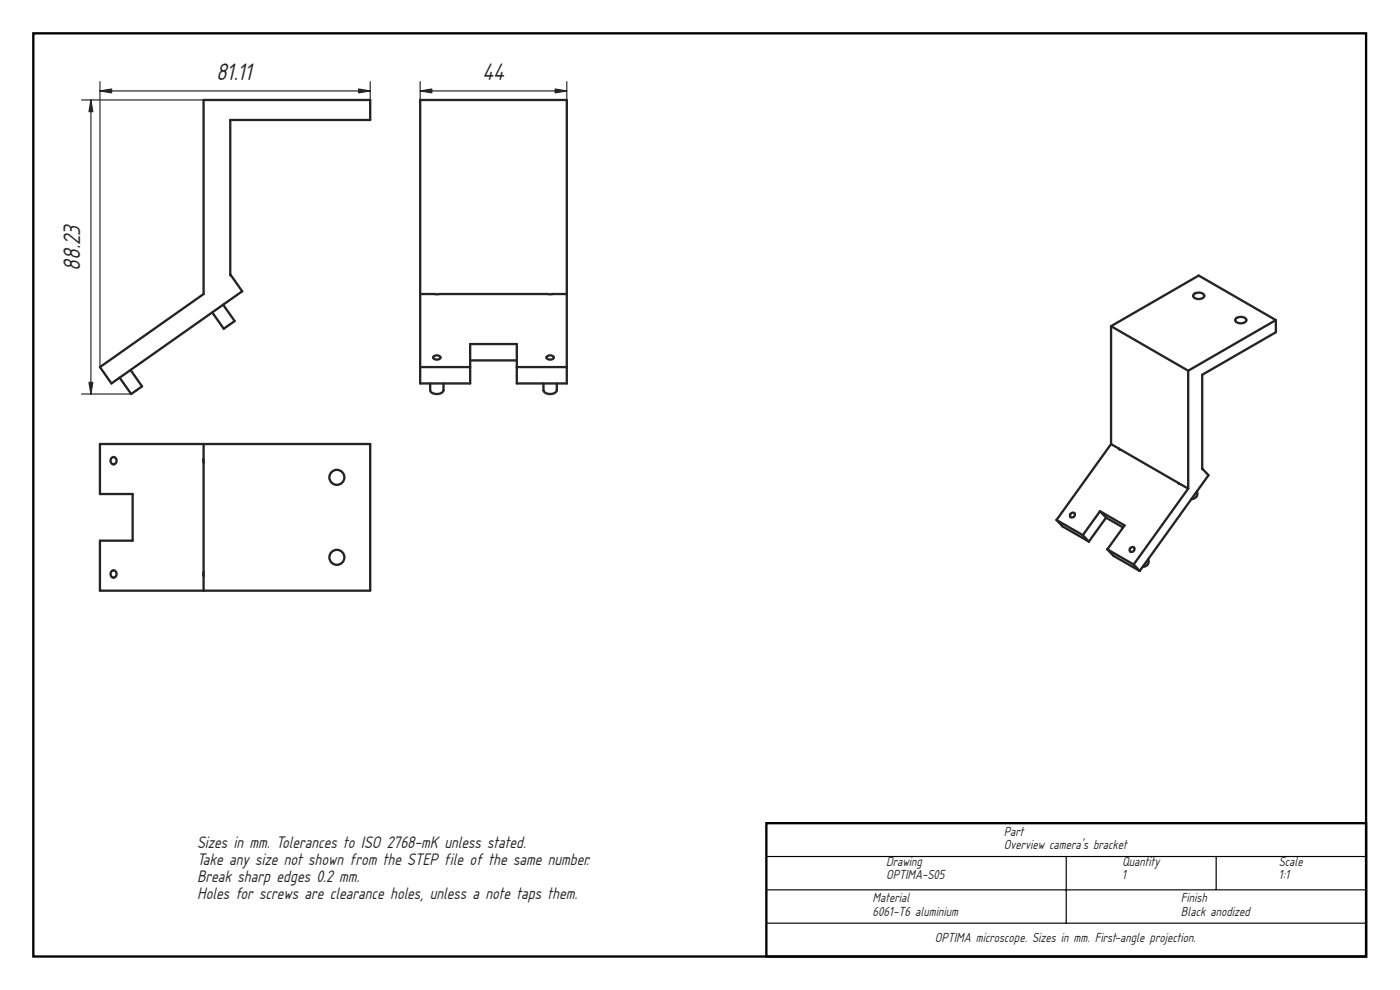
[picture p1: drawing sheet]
<svg xmlns="http://www.w3.org/2000/svg" width="420mm" height="297mm" viewBox="0 0 420 297" stroke-linecap="round" stroke-linejoin="round" font-family="sans-serif">
<path d="M0 0h420v297h-420zM0 0v297h420v-297z" fill="#000"/>
<path d="M10 10h400v277h-400zM230 247h180v40h-180z" fill="none" stroke="#000" stroke-width=".7" stroke-linecap="butt"/>
<path d="M230 257h180M320 257v20M365 257v10M230 267h180M230 277h180" fill="none" stroke="#000" stroke-width=".35"/>
<g fill="#fff">
<path d="M61.1 30h50v6h-42v46.6l.1-.1 3.5 4.9-5.7 4 3.4 4.9-3.2 2.3-3.5-4.9-24.5 17.3 3.4 4.9-3.2 2.3-3.5-4.9-2.4 1.7-3.5-4.9 31.1-21.9z" fill-rule="evenodd"/>
<path d="M61.1 30h50v6h-42v46.6l.1-.1 3.5 4.9-39.2 27.6-3.5-4.9 31.1-21.9z" fill-rule="evenodd"/>
<path d="M35.9 113.3l3.3-2.3 3.4 4.9-3.2 2.3z" fill-rule="evenodd"/>
<path d="M63.7 93.7l3.3-2.3 3.4 4.9-3.2 2.3z" fill-rule="evenodd"/>
</g>
<path d="M61.1 30h50v6h-42v46.6l.1-.1 3.5 4.9-39.2 27.6-3.5-4.9 31.1-21.9zM67 91.4l3.4 4.9-3.2 2.3-3.5-4.9M39.2 111l3.4 4.9-3.2 2.3-3.5-4.9" fill="none" stroke="#212529" stroke-width=".7"/>
<path d="M24.5 30h86.6M27.3 30v88.2M30 27.3h81.1M30 24.5v85.6M111.1 24.5v11.5M24.5 118.2h14.9" fill="none" stroke="#212529" stroke-width=".35"/>
<g fill="#212529" stroke="#212529" stroke-width=".35">
<path d="M107.6 26.7l3.5 .6-3.5 .6z"/>
<path d="M30 27.3l3.5-.6v1.2z"/>
<path d="M26.7 114.7h1.2l-.6 3.5z"/>
<path d="M27.3 30l.6 3.5h-1.2z"/>
</g>
<g fill="#fff">
<path d="M30 133.2h81.1v44h-81.1v-15h9.8v-14h-9.8z" fill-rule="evenodd"/>
<path d="M61.1 133.2h50v44h-50z" fill-rule="evenodd"/>
<path d="M30 133.2h31.1v44h-31.1v-15h9.8v-14h-9.8z" fill-rule="evenodd"/>
<path d="M61.1 171.7v1.1z" fill-rule="evenodd"/>
<path d="M61.1 137.7v1.1z" fill-rule="evenodd"/>
<path d="M33.5 171.4l.6-.3a1.12 1.12 0 0 0-.9 1.1 1.12 1.12 0 0 0 .9 1.1 1.14 1.14 0 0 1-.6-1.9z" fill-rule="evenodd"/>
<path d="M33.5 137.4l.6-.3a1.12 1.12 0 0 0-.9 1.1 1.12 1.12 0 0 0 .9 1.1 1.14 1.14 0 0 1-.6-1.9z" fill-rule="evenodd"/>
<circle cx="101.1" cy="143.2" r="2.25"/>
<circle cx="101.1" cy="167.2" r="2.25"/>
</g>
<g fill="none" stroke="#212529" stroke-width=".7">
<path d="M30 133.2h81.1v44h-81.1v-15h9.8v-14h-9.8zM33.5 137.4a1.04 1.04 0 0 1 1.5 .4 1.04 1.04 0 0 1-.6 1.4 1.05 1.05 0 0 1-1.2-.5 1.05 1.05 0 0 1 .3-1.3zM61.1 137.7v1.1M61.1 133.2v44M33.5 171.4a1.04 1.04 0 0 1 1.5 .4 1.04 1.04 0 0 1-.6 1.4 1.05 1.05 0 0 1-1.2-.5 1.05 1.05 0 0 1 .3-1.3zM61.1 171.7v1.1"/>
<circle cx="101.1" cy="143.2" r="2.25"/>
<circle cx="101.1" cy="167.2" r="2.25"/>
</g>
<g fill="#fff">
<path d="M126.1 30h44v85h-3v2.1a2.31 2.31 0 0 1-4 0v-2.1h-8v-6.9h-14v6.9h-8v2.1a2.31 2.31 0 0 1-4 0v-2.1h-3z" fill-rule="evenodd"/>
<path d="M126.1 30h44v58.2h-44z" fill-rule="evenodd"/>
<path d="M126.1 88.2h44v21.9h-15v-6.9h-14v6.9h-15z" fill-rule="evenodd"/>
<path d="M126.1 110.1h15v4.9h-15z" fill-rule="evenodd"/>
<path d="M155.1 110.1h15v4.9h-15z" fill-rule="evenodd"/>
<path d="M141.1 103.2h14v4.9h-14z" fill-rule="evenodd"/>
<path d="M163.1 115h4v2.1a2.31 2.31 0 0 1-4 0z" fill-rule="evenodd"/>
<path d="M129.1 115h4v2.1a2.31 2.31 0 0 1-4 0z" fill-rule="evenodd"/>
<path d="M164 107.3a1.27 1.27 0 0 0 2.2 0 1.27 1.27 0 0 1-2.2 0z" fill-rule="evenodd"/>
<path d="M130 107.3a1.27 1.27 0 0 0 2.2 0 1.27 1.27 0 0 1-2.2 0z" fill-rule="evenodd"/>
</g>
<path d="M126.1 30h44v85h-15v-11.8h-14v11.8h-15zM126.1 88.2h44M126.1 110.1h15M129.1 115v2.1a2.31 2.31 0 0 0 4 0v-2.1M130.1 107l1-.4a.79 .79 0 0 1 1 .9l-1 .4a.79 .79 0 0 1-1-.9zM141.1 108.1h14M155.1 110.1h15M163.1 115v2.1a2.31 2.31 0 0 0 4 0v-2.1M164.1 107l1-.4a.79 .79 0 0 1 1 .9l-1 .4a.79 .79 0 0 1-1-.9z" fill="none" stroke="#212529" stroke-width=".7"/>
<path d="M126.1 27.3h44M126.1 24.5v90.5M170.1 24.5v63.7" fill="none" stroke="#212529" stroke-width=".35"/>
<g fill="#212529" stroke="#212529" stroke-width=".35">
<path d="M166.6 26.7l3.5 .6-3.5 .6z"/>
<path d="M126.1 27.3l3.5-.6v1.2z"/>
</g>
<g fill="#fff">
<path d="M333.4 97.9l26.3-15.2 23.2 13.3v3.7l-22.1 12.8v28.1l1.9 2-3.5 4.9a1.6 1.6 0 0 1-1.6 2.2l-13 18.1a1.6 1.6 0 0 1-1.7 2.3l-.9 1.2-7.8-4.5-1.9-2 4.7-6.5-5.1-3-5.1 7.2-7.9-4.6-1.8-1.9 16.3-22.8z" fill-rule="evenodd"/>
<path d="M333.4 97.9l23.2 13.3v35.4l-23.2-13.4z" fill-rule="evenodd"/>
<path d="M333.4 97.9l26.3-15.2 23.2 13.3-26.3 15.2z" fill-rule="evenodd"/>
<path d="M333.4 133.2l23.2 13.4-16.4 22.8-7.9-4.6 5.2-7.2-7.4-4.2-5.1 7.2-7.9-4.6z" fill-rule="evenodd"/>
<path d="M356.6 111.2l26.3-15.2v3.7l-22.1 12.8v28.3l1.9 1.8-20.7 28.7-1.8-1.9 16.4-22.8z" fill-rule="evenodd"/>
<path d="M330.1 153.4l1.8 1.9-5.1 7.2-1.8-1.9z" fill-rule="evenodd"/>
<path d="M332.3 164.8l7.9 4.6 1.8 1.9-7.8-4.5z" fill-rule="evenodd"/>
<path d="M317.1 156l7.9 4.6 1.8 1.9-7.9-4.6z" fill-rule="evenodd"/>
<path d="M330.1 153.4l7.4 4.2-.5 .7-5.1-3z" fill-rule="evenodd"/>
<path d="M358.3 88.3a2.08 2.08 0 0 1 3.1 .5 1.93 1.93 0 0 1-3.3 0z" fill-rule="evenodd"/>
<path d="M370.9 95.6a2.08 2.08 0 0 1 3.2 .4 1.93 1.93 0 0 1-3.4 0z" fill-rule="evenodd"/>
<path d="M339.3 164.4a.71 .71 0 0 1 1.2 .1 .71 .71 0 0 1-.6 1 .66 .66 0 0 1-.9-.3 .66 .66 0 0 1 .3-.8z" fill-rule="evenodd"/>
<path d="M321.4 154a.71 .71 0 0 1 1.2 .2 .71 .71 0 0 1-.6 1 .66 .66 0 0 1-.9-.3 .66 .66 0 0 1 .3-.9z" fill-rule="evenodd"/>
<path d="M359.2 147.5a1.6 1.6 0 0 1-1.6 2.2z" fill-rule="evenodd"/>
<path d="M344.6 167.8a1.6 1.6 0 0 1-1.7 2.3z" fill-rule="evenodd"/>
<path d="M335.8 134.6l.1 .2z" fill-rule="evenodd"/>
<path d="M353.7 144.9l.1 .2z" fill-rule="evenodd"/>
</g>
<g fill="none" stroke="#212529" stroke-width=".7">
<path d="M333.4 97.9v35.3M333.4 97.9l23.2 13.3M358.3 88.3a2.08 2.08 0 0 1 3.1 .5 1.93 1.93 0 0 1-3.3 0zM370.9 95.6a2.08 2.08 0 0 1 3.2 .4 1.93 1.93 0 0 1-3.4 0zM382.9 96v3.7l-22.1 12.8 .1 28.2M382.9 96l-26.3 15.2M382.9 96l-23.2-13.3-26.3 15.2M356.6 111.2v35.4M333.4 133.2l-16.3 22.8M333.4 133.2l2.4 1.4M335.8 134.6l.1 .2M335.9 134.8l17.8 10.1"/>
<path d="M317.1 156l1.8 1.9 7.9 4.6M317.1 156l7.9 4.6M321.4 154a.71 .71 0 0 1 1.2 .2 .71 .71 0 0 1-.6 1 .66 .66 0 0 1-.9-.3 .66 .66 0 0 1 .3-.9zM330.1 153.4l7.4 4.2-5.2 7.2M330.1 153.4l-5.1 7.2M330.1 153.4l1.8 1.9M331.9 155.3l-5.1 7.2M331.9 155.3l5.1 3M353.7 144.9l.1 .2M353.7 144.9l2.9 1.7M356.6 146.6l-16.4 22.8M359.2 147.5a1.6 1.6 0 0 1-1.6 2.2"/>
<path d="M360.8 140.6l.1 .1M360.9 140.7l1.8 1.9-20.7 28.7M325 160.6l1.8 1.9M332.3 164.8l7.9 4.6M332.3 164.8l1.9 2 7.8 4.5M339.3 164.4a.71 .71 0 0 1 1.2 .1 .71 .71 0 0 1-.6 1 .66 .66 0 0 1-.9-.3 .66 .66 0 0 1 .3-.8zM340.2 169.4l1.8 1.9M344.6 167.8a1.6 1.6 0 0 1-1.7 2.3"/>
</g>
<g font-size="6.7" fill="#212529">
<text x="64.9" y="24.1">81.11</text>
<text x="144.8" y="24.1">44</text>
<text x="24.1" y="81.2" transform="rotate(-90 24.1 81.2)">88.23</text>
</g>
<g font-size="4.7" fill="#212529">
<text x="59.1" y="254.3">Sizes in mm. Tolerances to ISO 2768-mK unless stated.</text>
<text x="59.1" y="259.4">Take any size not shown from the STEP file of the same number.</text>
<text x="59.1" y="264.5">Break sharp edges 0.2 mm.</text>
<text x="59.1" y="269.6">Holes for screws are clearance holes, unless a note taps them.</text>
</g>
<g font-size="3.7" fill="#212529">
<text x="301.3" y="250.7">Part</text>
<text x="301.3" y="254.8">Overview camera's bracket</text>
<text x="266" y="259.7">Drawing</text>
<text x="266" y="263.8">OPTIMA-S05</text>
<text x="336.7" y="259.7">Quantity</text>
<text x="336.7" y="263.8">1</text>
<text x="383.8" y="259.7">Scale</text>
<text x="383.8" y="263.8">1:1</text>
<text x="261.9" y="270.7">Material</text>
<text x="261.9" y="274.8">6061-T6 aluminium</text>
<text x="354.4" y="270.7">Finish</text>
<text x="354.4" y="274.8">Black anodized</text>
<text x="280.6" y="282.7">OPTIMA microscope. Sizes in mm. First-angle projection.</text>
</g>
</svg>
